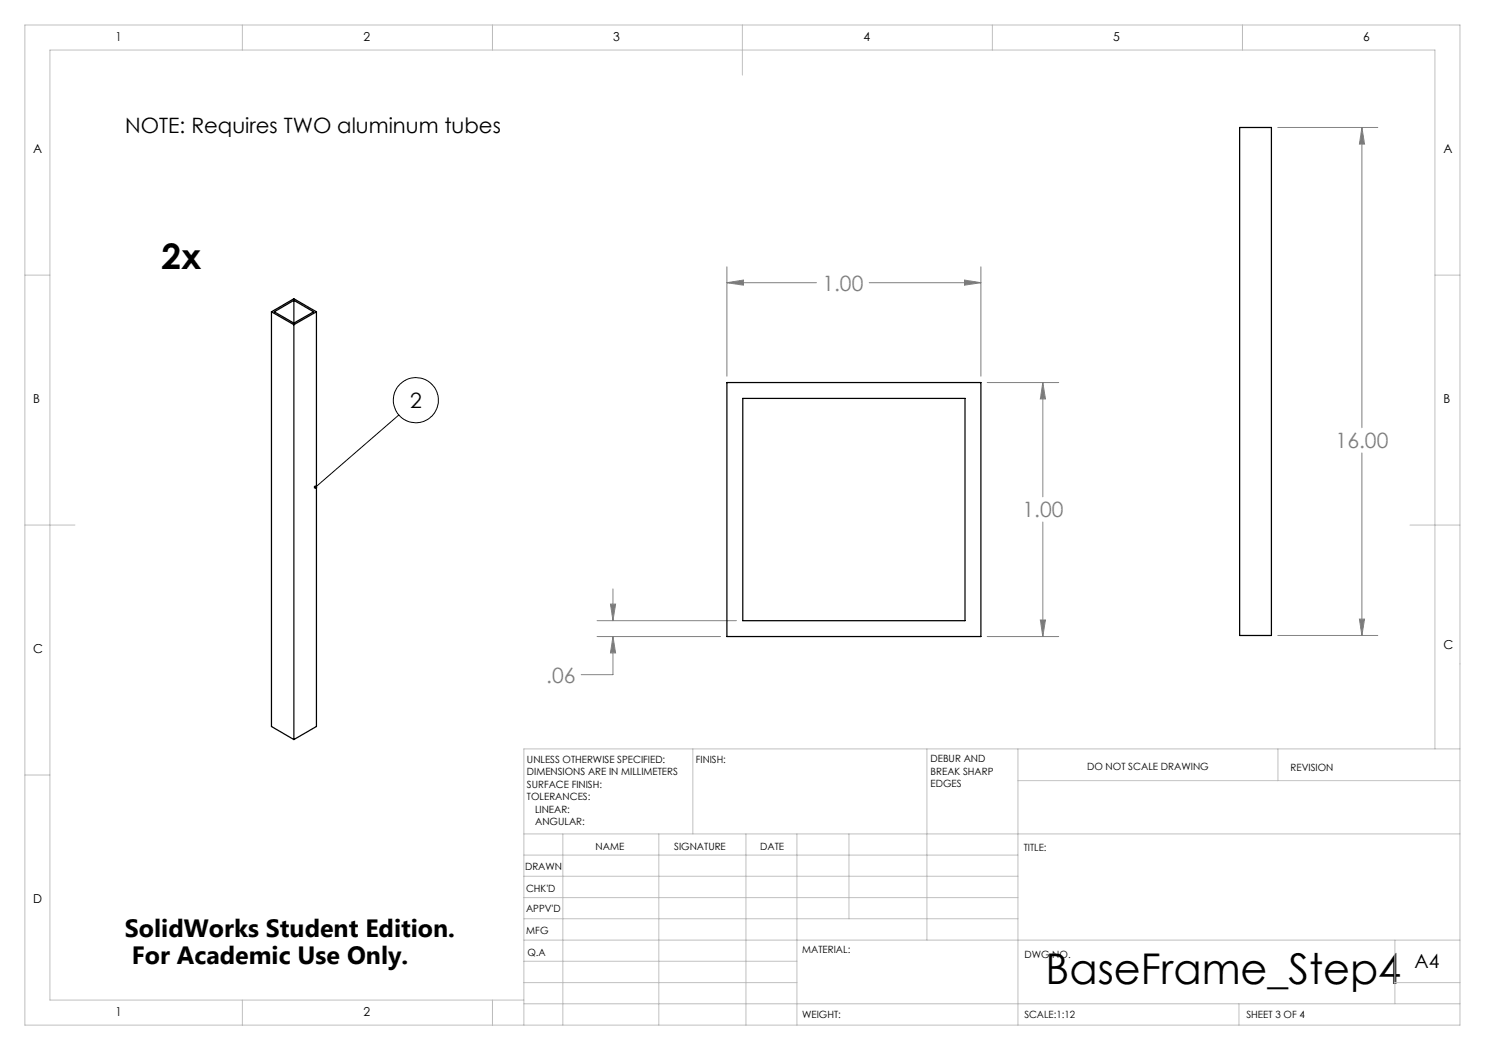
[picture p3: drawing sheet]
<svg xmlns="http://www.w3.org/2000/svg" width="297mm" height="210mm" viewBox="0 0 297 210" stroke-linecap="round" stroke-linejoin="round" font-family="sans-serif">
<g fill="none" stroke="#000" stroke-width=".2">
<path d="M79.8 83l-16.7 14.4"/>
<circle cx="83.2" cy="80" r="4.5"/>
</g>
<g fill="none" stroke="#808080" stroke-width=".2">
<path d="M255.6 25.5h20M272.4 25.5l.5 3.3h-1zM272.4 25.5v60M145.4 56.5l3.3-.5v1zM145.4 53.4v21.8M145.4 56.5h17.9M173.8 56.5h22.4M192.9 56l3.3 .5-3.3 .5zM196.2 53.4v21.8M197.4 76.5h14.3M208.6 76.5l.5 3.3h-1zM208.6 76.5v22.9"/>
<path d="M272.4 90.6v36.5M122.6 117.8v6.3M208.6 104.4v22.9M119.4 127.3h24.7M119.4 124.1h27.9M122.1 120.8h1l-.5 3.3zM122.6 127.3l.5 3.3h-1zM122.6 127.3v7.6h-6.4M197.4 127.3h14.3M208.1 124h1l-.5 3.3zM255.6 127.1h20M271.9 123.8h1l-.5 3.3z"/>
</g>
<g fill="none" stroke="#c0c0c0" stroke-width=".2">
<path d="M5 5h287v200h-287zM48.5 5v5M98.5 5v5M148.5 5v10M198.5 5v5M248.5 5v5M5 55h5M287 55h5M5 105h10M282 105h10M5 155h5M138.6 149.8v17"/>
<path d="M185.4 149.8v38.2M203.6 149.8v55.2M203.6 156.1h88.4M255.6 149.8v6.3M287 149.8v-139.8h-277v190h94.8M292 149.8h-187.2v55.2M104.8 166.8h187.2M104.8 179.5h98.8M104.8 175.3h98.8M104.8 171h98.8M112.6 166.8v38.2M131.8 166.8v38.2"/>
<path d="M149.2 166.8v38.2M159.4 166.8v38.2M169.8 166.8v17M104.8 183.8h98.8M104.8 196.5h54.6M104.8 192.3h54.6M104.8 188h187.2M279 196.5h13M279 188v12.8M48.5 200v5M98.5 200v5M104.8 200.8h187.2"/>
<path d="M247.8 200.8v4.2"/>
</g>
<path d="M62.8 97.3a.34 .34 0 0 1 .5-.2 .34 .34 0 0 1 0 .6 .34 .34 0 0 1-.5-.1l.3-.2-.3 .2z" fill="#000"/>
<path d="M272.4 25.5l.5 3.3h-1zM271.9 123.8h1l-.5 3.3zM192.9 56l3.3 .5-3.3 .5zM145.4 56.5l3.3-.5v1zM208.1 124h1l-.5 3.3zM208.6 76.5l.5 3.3h-1zM122.1 120.8h1l-.5 3.3zM122.6 127.3l.5 3.3h-1z" fill="#808080"/>
<path d="M247.9 25.5h6.4v101.6h-6.4zM54.3 62.4l4.5-2.6 4.5 2.6M54.3 62.4l4.5 2.5M54.3 62.4v82.9l4.5 2.6M58.8 60.1l-3.9 2.3 3.9 2.2M58.8 60.1l3.9 2.3-3.9 2.2M58.8 60.1v4.5M58.8 64.9v83M63.3 62.4l-4.5 2.5M63.3 62.4v82.9l-4.5 2.6M145.4 76.5h50.8v50.8h-50.8zM148.6 79.7h44.4v44.4h-44.4z" fill="none" stroke="#000" stroke-width=".25"/>
<text font-size="8.5" x="209.1" y="196.7">BaseFrame_Step4</text>
<text font-size="7.1" x="32.3" y="53.9">2x</text>
<g font-size="5">
<text x="25" y="187.4">SolidWorks Student Edition.</text>
<text x="26.4" y="192.9">For Academic Use Only.</text>
</g>
<g font-size="4.2">
<text x="25" y="26.6">NOTE: Requires TWO aluminum tubes</text>
<text x="82" y="81.5">2</text>
</g>
<g font-size="4.2" fill="#808080">
<text x="164.5" y="58.1">1.00</text>
<text x="267.1" y="89.6">16.00</text>
<text x="204.5" y="103.5">1.00</text>
<text x="109.2" y="136.5">.06</text>
</g>
<text font-size="3.9" x="282.9" y="193.6">A4</text>
<g font-size="2.5">
<text x="23.1" y="8.2">1</text>
<text x="72.7" y="8.2">2</text>
<text x="122.7" y="8.2">3</text>
<text x="172.7" y="8.2">4</text>
<text x="222.7" y="8.2">5</text>
<text x="272.7" y="8.2">6</text>
<text x="6.7" y="30.7">A</text>
<text x="288.7" y="30.7">A</text>
<text x="6.7" y="80.7">B</text>
<text x="288.7" y="80.7">B</text>
<text x="6.7" y="130.7">C</text>
<text x="288.7" y="129.7">C</text>
<text x="6.7" y="180.7">D</text>
<text x="23.1" y="203.2">1</text>
<text x="72.7" y="203.2">2</text>
</g>
<g font-size="2">
<text x="105.4" y="152.6">UNLESS OTHERWISE SPECIFIED:</text>
<text x="105.4" y="155.1">DIMENSIONS ARE IN MILLIMETERS</text>
<text x="139.2" y="152.6">FINISH:</text>
<text x="186.1" y="152.5">DEBUR AND</text>
<text x="186.1" y="155">BREAK SHARP</text>
<text x="217.4" y="154">DO NOT SCALE DRAWING</text>
<text x="258.1" y="154.2">REVISION</text>
<text x="105.4" y="157.6">SURFACE FINISH:</text>
<text x="105.4" y="160.1">TOLERANCES:</text>
<text x="186.1" y="157.5">EDGES</text>
<text x="107" y="162.6">LINEAR:</text>
<text x="107" y="165.1">ANGULAR:</text>
<text x="119.1" y="170">NAME</text>
<text x="134.8" y="169.9">SIGNATURE</text>
<text x="152" y="169.9">DATE</text>
<text x="204.8" y="170.2">TITLE:</text>
<text x="105" y="174.1">DRAWN</text>
<text x="105.2" y="178.3">CHK'D</text>
<text x="105.2" y="182.4">APPV'D</text>
<text x="105.3" y="186.8">MFG</text>
<text x="105.5" y="191.1">Q.A</text>
<text x="160.5" y="190.5">MATERIAL:</text>
<text x="204.9" y="191.6">DWG NO.</text>
<text x="160.4" y="203.5">WEIGHT:</text>
<text x="204.9" y="203.6">SCALE:1:12</text>
<text x="249.3" y="203.6">SHEET 3 OF 4</text>
</g>
</svg>
